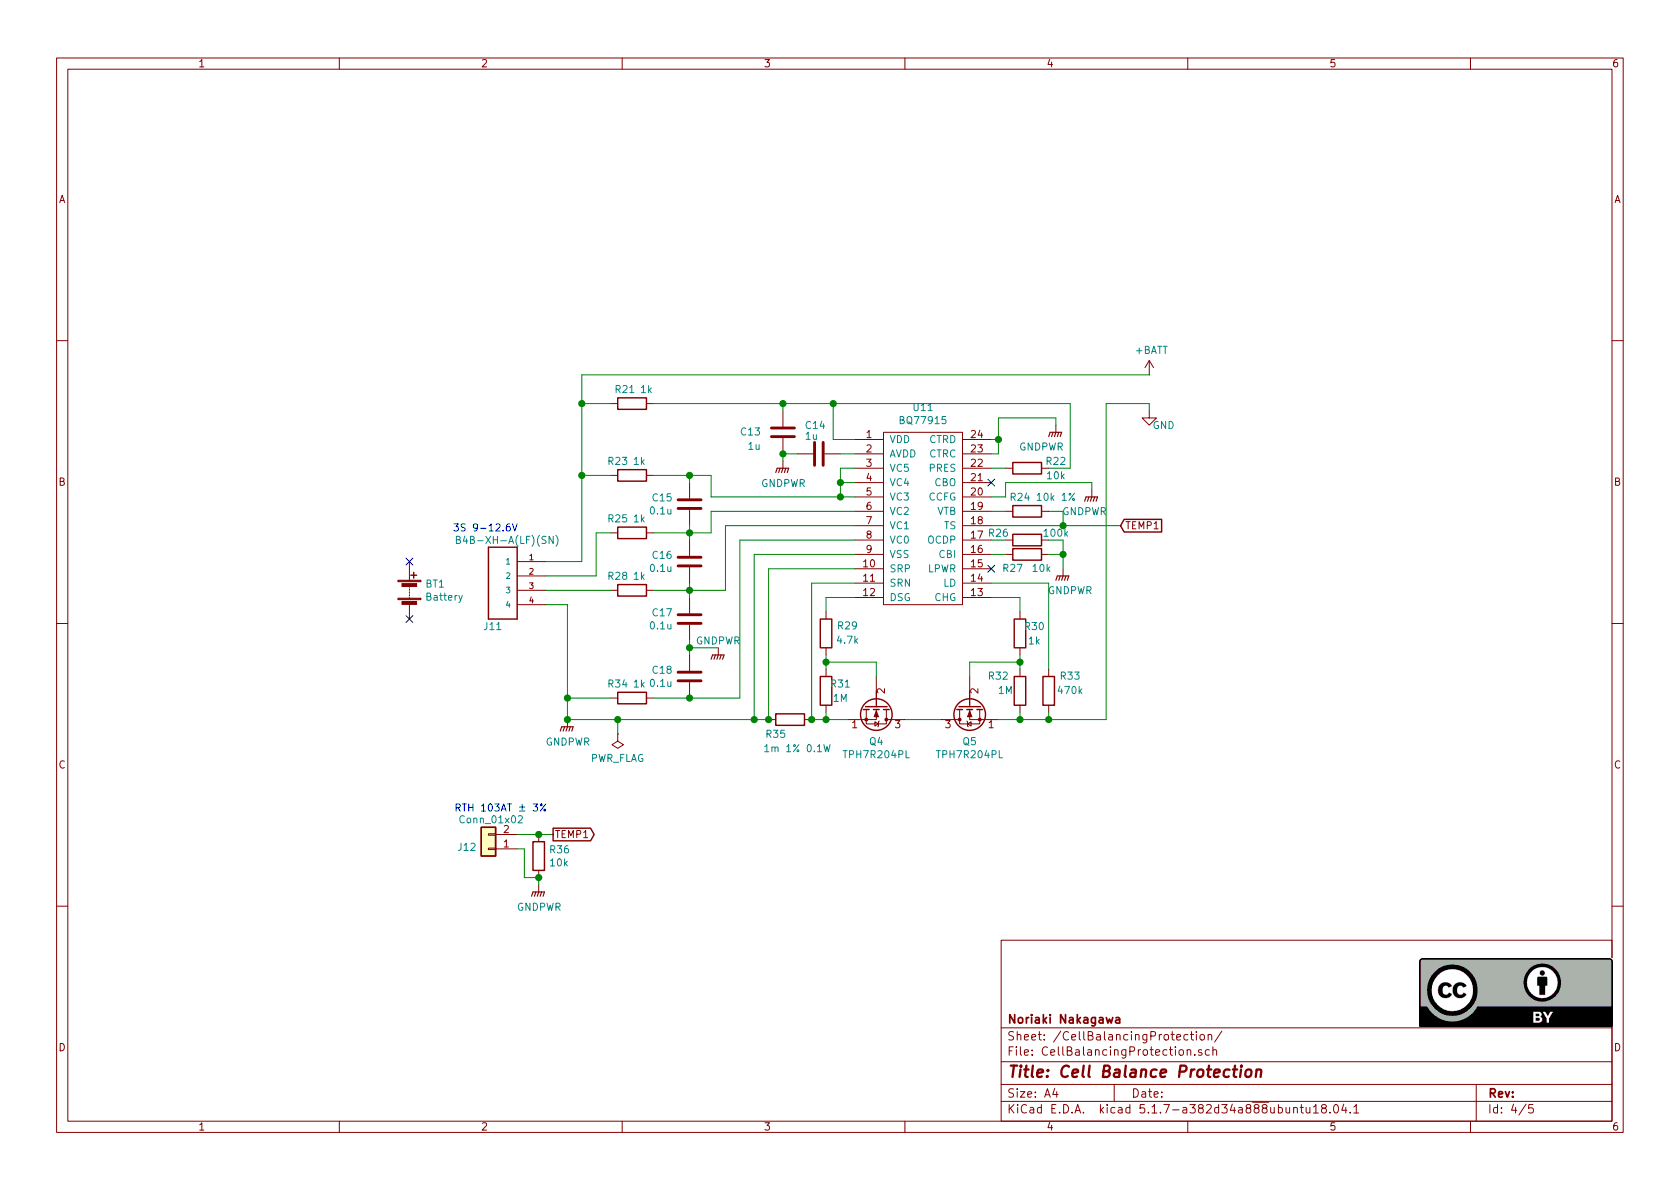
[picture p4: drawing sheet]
EESchema Schematic File Version 4
EELAYER 30 0
EELAYER END
$Descr A4 11693 8268
encoding utf-8
Sheet 4 5
Title "Cell Balance Protection"
Date ""
Rev ""
Comp "Noriaki Nakagawa"
Comment1 ""
Comment2 ""
Comment3 ""
Comment4 ""
$EndDescr
$Comp
L Device:R R21
U 1 1
P 4400 2800
F 0 "R21" V 4300 2750 50  0000 C CNN
F 1 "1k" V 4300 2900 50  0000 C CNN
F 2 "Resistors_SMD:R_0603" V 4330 2800 50  0001 C CNN
F 3 "~" H 4400 2800 50  0001 C CNN
F 4 "https://www.digikey.jp/product-detail/ja/te-connectivity-passive-product/CRGCQ0603F1K0/A129688CT-ND/8577520" H 4400 2800 50  0001 C CNN "order_URL"
F 5 "CRGCQ0603F1K0" H 4400 2800 50  0001 C CNN "型番"
	1    4400 2800
	0    1    1    0   
$EndComp
$Comp
L Device:R R23
U 1 1
P 4400 3300
F 0 "R23" V 4300 3200 50  0000 C CNN
F 1 "1k" V 4300 3350 50  0000 C CNN
F 2 "Resistors_SMD:R_0603" V 4330 3300 50  0001 C CNN
F 3 "~" H 4400 3300 50  0001 C CNN
F 4 "https://www.digikey.jp/product-detail/ja/te-connectivity-passive-product/CRGCQ0603F1K0/A129688CT-ND/8577520" H 4400 3300 50  0001 C CNN "order_URL"
F 5 "CRGCQ0603F1K0" H 4400 3300 50  0001 C CNN "型番"
	1    4400 3300
	0    1    1    0   
$EndComp
$Comp
L Device:R R25
U 1 1
P 4400 3700
F 0 "R25" V 4300 3600 50  0000 C CNN
F 1 "1k" V 4300 3750 50  0000 C CNN
F 2 "Resistors_SMD:R_0603" V 4330 3700 50  0001 C CNN
F 3 "~" H 4400 3700 50  0001 C CNN
F 4 "https://www.digikey.jp/product-detail/ja/te-connectivity-passive-product/CRGCQ0603F1K0/A129688CT-ND/8577520" H 4400 3700 50  0001 C CNN "order_URL"
F 5 "CRGCQ0603F1K0" H 4400 3700 50  0001 C CNN "型番"
	1    4400 3700
	0    1    1    0   
$EndComp
$Comp
L Device:R R28
U 1 1
P 4400 4100
F 0 "R28" V 4300 4000 50  0000 C CNN
F 1 "1k" V 4300 4150 50  0000 C CNN
F 2 "Resistors_SMD:R_0603" V 4330 4100 50  0001 C CNN
F 3 "~" H 4400 4100 50  0001 C CNN
F 4 "https://www.digikey.jp/product-detail/ja/te-connectivity-passive-product/CRGCQ0603F1K0/A129688CT-ND/8577520" H 4400 4100 50  0001 C CNN "order_URL"
F 5 "CRGCQ0603F1K0" H 4400 4100 50  0001 C CNN "型番"
	1    4400 4100
	0    1    1    0   
$EndComp
$Comp
L Device:R R34
U 1 1
P 4400 4850
F 0 "R34" V 4300 4750 50  0000 C CNN
F 1 "1k" V 4300 4900 50  0000 C CNN
F 2 "Resistors_SMD:R_0603" V 4330 4850 50  0001 C CNN
F 3 "~" H 4400 4850 50  0001 C CNN
F 4 "https://www.digikey.jp/product-detail/ja/te-connectivity-passive-product/CRGCQ0603F1K0/A129688CT-ND/8577520" H 4400 4850 50  0001 C CNN "order_URL"
F 5 "CRGCQ0603F1K0" H 4400 4850 50  0001 C CNN "型番"
	1    4400 4850
	0    1    1    0   
$EndComp
$Comp
L Device:R R29
U 1 1
P 5750 4400
F 0 "R29" H 5600 4350 50  0000 C CNN
F 1 "4.7k" H 5600 4450 50  0000 C CNN
F 2 "Resistors_SMD:R_0603" V 5680 4400 50  0001 C CNN
F 3 "~" H 5750 4400 50  0001 C CNN
F 4 "ERJ-3EKF4701V" H 5750 4400 50  0001 C CNN "型番"
F 5 "https://www.digikey.jp/product-detail/ja/panasonic-electronic-components/ERJ-3EKF4701V/P4-70KHCT-ND/1746782" H 5750 4400 50  0001 C CNN "order_URL"
	1    5750 4400
	-1   0    0    1   
$EndComp
$Comp
L Device:R R31
U 1 1
P 5750 4800
F 0 "R31" H 5850 4850 50  0000 C CNN
F 1 "1M" H 5850 4750 50  0000 C CNN
F 2 "Resistors_SMD:R_0603" V 5680 4800 50  0001 C CNN
F 3 "~" H 5750 4800 50  0001 C CNN
F 4 "https://www.digikey.jp/product-detail/ja/te-connectivity-passive-product/CRGCQ0603J1M0/A130109CT-ND/8577941" H 5750 4800 50  0001 C CNN "order_URL"
F 5 "CRGCQ0603J1M0" H 5750 4800 50  0001 C CNN "型番"
	1    5750 4800
	1    0    0    -1  
$EndComp
$Comp
L Device:R R35
U 1 1
P 5500 5000
F 0 "R35" V 5600 4900 50  0000 C CNN
F 1 "1m 1% 0.1W" V 5700 5050 50  0000 C CNN
F 2 "Resistors_SMD:R_1206" V 5430 5000 50  0001 C CNN
F 3 "~" H 5500 5000 50  0001 C CNN
F 4 "CSNL1206FT1L00" V 5800 5100 50  0001 C CNN "型番"
F 5 "https://www.digikey.jp/product-detail/ja/stackpole-electronics-inc/CSNL1206FT1L00/CSNL1206FT1L00CT-ND/1788120" H 5500 5000 50  0001 C CNN "order_URL"
	1    5500 5000
	0    1    1    0   
$EndComp
$Comp
L Device:C C13
U 1 1
P 5450 3000
F 0 "C13" H 5600 3000 50  0000 L CNN
F 1 "1u" H 5600 3100 50  0000 L CNN
F 2 "Capacitors_SMD:C_0603" H 5488 2850 50  0001 C CNN
F 3 "~" H 5450 3000 50  0001 C CNN
F 4 "CL10B105MO8NNWC" H 5450 3000 50  0001 C CNN "型番"
F 5 "https://www.digikey.jp/product-detail/ja/samsung-electro-mechanics/CL10B105MO8NNWC/1276-6524-1-ND/5961383" H 5450 3000 50  0001 C CNN "order_URL"
	1    5450 3000
	-1   0    0    1   
$EndComp
Wire Wire Line
	3950 4200 3800 4200
Wire Wire Line
	5750 4550 5750 4600
Wire Wire Line
	5750 4950 5750 5000
Connection ~ 5750 4600
Wire Wire Line
	5750 4600 5750 4650
Wire Wire Line
	5350 5000 5350 3950
Wire Wire Line
	5350 5000 5250 5000
Wire Wire Line
	5250 3850 5250 5000
Connection ~ 5250 5000
Wire Wire Line
	4800 4500 5000 4500
Wire Wire Line
	4250 4850 3950 4850
Wire Wire Line
	3950 4850 3950 5000
Wire Wire Line
	5150 4850 5150 3750
Wire Wire Line
	4550 3300 4800 3300
Wire Wire Line
	4800 3300 4800 3350
Wire Wire Line
	4550 3700 4800 3700
Wire Wire Line
	4800 3700 4800 3650
Wire Wire Line
	4800 3700 4800 3750
Connection ~ 4800 3700
Wire Wire Line
	4550 4100 4800 4100
Wire Wire Line
	4800 4100 4800 4050
Wire Wire Line
	4800 4100 4800 4150
Connection ~ 4800 4100
Wire Wire Line
	4800 4100 5050 4100
Wire Wire Line
	5050 4100 5050 3650
Wire Wire Line
	4800 3700 4950 3700
Wire Wire Line
	4950 3700 4950 3550
Wire Wire Line
	4800 3300 4950 3300
Wire Wire Line
	4950 3300 4950 3450
Wire Wire Line
	4950 3450 5850 3450
Connection ~ 4800 3300
Wire Wire Line
	5850 3250 5850 3350
Connection ~ 5850 3450
Connection ~ 5850 3350
Wire Wire Line
	5850 3350 5850 3450
Wire Wire Line
	5550 3150 5450 3150
Wire Wire Line
	5450 3150 5450 3200
Connection ~ 5450 3150
Wire Wire Line
	5450 2800 5450 2850
Connection ~ 5450 2800
Wire Wire Line
	3800 4100 4250 4100
Wire Wire Line
	4250 3700 4150 3700
Wire Wire Line
	4150 3700 4150 4000
Wire Wire Line
	3800 4000 4150 4000
Wire Wire Line
	4250 3300 4050 3300
Wire Wire Line
	4050 3300 4050 3900
Wire Wire Line
	6900 3150 6950 3150
Wire Wire Line
	6950 3150 6950 3050
Wire Wire Line
	6950 3050 6900 3050
Wire Wire Line
	6950 3050 6950 2900
Wire Wire Line
	6950 2900 7350 2900
Wire Wire Line
	7350 2900 7350 2950
Connection ~ 6950 3050
$Comp
L power:PWR_FLAG #FLG0113
U 1 1
P 4300 5100
F 0 "#FLG0113" H 4300 5175 50  0001 C CNN
F 1 "PWR_FLAG" H 4300 5273 50  0000 C CNN
F 2 "" H 4300 5100 50  0001 C CNN
F 3 "~" H 4300 5100 50  0001 C CNN
	1    4300 5100
	-1   0    0    1   
$EndComp
Wire Wire Line
	3800 3900 4050 3900
Wire Wire Line
	4050 3300 4050 2800
Connection ~ 4050 3300
Connection ~ 4050 2800
Wire Wire Line
	4050 2800 4250 2800
Wire Wire Line
	4050 2600 4050 2800
NoConn ~ 6900 3350
NoConn ~ 6900 3950
$Comp
L B4B-XH-A_LF__SN_:B4B-XH-A(LF)(SN) J11
U 1 1
P 3500 4100
F 0 "J11" H 3500 3850 50  0000 R CNN
F 1 "B4B-XH-A(LF)(SN)" H 3900 4450 50  0000 R CNN
F 2 "Connectors_JST:JST_XH_B04B-XH-A_04x2.50mm_Straight" H 2450 3925 50  0001 L BNN
F 3 "" H 2475 4025 50  0001 L BNN
F 4 "Manufacturer Recommendation" H 2200 4125 50  0001 L BNN "フィールド4"
F 5 "NA" H 3250 4200 50  0001 L BNN "フィールド5"
F 6 "B4B-XH-A(LF)(SN)" H 3500 4100 50  0001 C CNN "型番"
F 7 "https://akizukidenshi.com/catalog/g/gC-12249/" H 3500 4100 50  0001 C CNN "order_URL"
	1    3500 4100
	1    0    0    -1  
$EndComp
Wire Wire Line
	4300 5100 4300 5000
Wire Wire Line
	3950 5000 4300 5000
Connection ~ 4300 5000
Wire Wire Line
	4300 5000 5250 5000
Connection ~ 5750 5000
Wire Wire Line
	5750 4150 5750 4250
Connection ~ 5350 5000
Wire Wire Line
	5650 5000 5750 5000
Wire Wire Line
	5650 4050 5650 5000
Connection ~ 5650 5000
$Comp
L power:GND #PWR0123
U 1 1
P 8000 2850
F 0 "#PWR0123" H 8000 2600 50  0001 C CNN
F 1 "GND" H 8100 2750 50  0000 C CNN
F 2 "" H 8000 2850 50  0001 C CNN
F 3 "" H 8000 2850 50  0001 C CNN
	1    8000 2850
	1    0    0    -1  
$EndComp
$Comp
L power:GNDPWR #PWR0126
U 1 1
P 5000 4500
F 0 "#PWR0126" H 5000 4300 50  0001 C CNN
F 1 "GNDPWR" H 5000 4550 50  0000 C CNN
F 2 "" H 5000 4450 50  0001 C CNN
F 3 "" H 5000 4450 50  0001 C CNN
	1    5000 4500
	1    0    0    -1  
$EndComp
$Comp
L power:GNDPWR #PWR0127
U 1 1
P 5450 3200
F 0 "#PWR0127" H 5450 3000 50  0001 C CNN
F 1 "GNDPWR" H 5454 3046 50  0000 C CNN
F 2 "" H 5450 3150 50  0001 C CNN
F 3 "" H 5450 3150 50  0001 C CNN
	1    5450 3200
	1    0    0    -1  
$EndComp
$Comp
L power:GNDPWR #PWR0128
U 1 1
P 7350 2950
F 0 "#PWR0128" H 7350 2750 50  0001 C CNN
F 1 "GNDPWR" H 7250 2800 50  0000 C CNN
F 2 "" H 7350 2900 50  0001 C CNN
F 3 "" H 7350 2900 50  0001 C CNN
	1    7350 2950
	1    0    0    -1  
$EndComp
Wire Wire Line
	4050 2600 8000 2600
Wire Wire Line
	7700 2800 8000 2800
$Comp
L power:+BATT #PWR0129
U 1 1
P 8000 2600
F 0 "#PWR0129" H 8000 2450 50  0001 C CNN
F 1 "+BATT" H 8015 2773 50  0000 C CNN
F 2 "" H 8000 2600 50  0001 C CNN
F 3 "" H 8000 2600 50  0001 C CNN
	1    8000 2600
	1    0    0    -1  
$EndComp
Wire Wire Line
	5950 4150 5750 4150
Wire Wire Line
	5650 4050 5950 4050
Wire Wire Line
	5350 3950 5950 3950
Wire Wire Line
	5950 3850 5250 3850
Wire Wire Line
	5150 3750 5950 3750
Wire Wire Line
	5050 3650 5950 3650
Wire Wire Line
	4950 3550 5950 3550
Wire Wire Line
	5850 3450 5950 3450
Wire Wire Line
	5850 3350 5950 3350
Wire Wire Line
	5950 3250 5850 3250
Wire Wire Line
	5950 3150 5850 3150
Wire Wire Line
	5450 2800 4550 2800
Connection ~ 5800 2800
Wire Wire Line
	7450 2800 5800 2800
Wire Wire Line
	5800 2800 5800 3050
Wire Wire Line
	5800 2800 5450 2800
Wire Wire Line
	5950 3050 5800 3050
$Comp
L BQ77915:BQ77915 U11
U 1 1
P 6400 2950
F 0 "U11" H 6425 3075 50  0000 C CNN
F 1 "BQ77915" H 6425 2984 50  0000 C CNN
F 2 "Housings_SSOP:TSSOP-24_4.4x7.8mm_Pitch0.65mm" H 6400 2900 50  0001 C CNN
F 3 "" H 6400 2900 50  0001 C CNN
F 4 "BQ77915" H 6400 2950 50  0001 C CNN "型番"
F 5 "https://www.digikey.jp/product-detail/ja/texas-instruments/BQ7791504PW/296-BQ7791504PW-ND/10434507" H 6400 2950 50  0001 C CNN "order_URL"
	1    6400 2950
	1    0    0    -1  
$EndComp
$Comp
L power:GNDPWR #PWR0130
U 1 1
P 7400 3950
F 0 "#PWR0130" H 7400 3750 50  0001 C CNN
F 1 "GNDPWR" H 7450 3800 50  0000 C CNN
F 2 "" H 7400 3900 50  0001 C CNN
F 3 "" H 7400 3900 50  0001 C CNN
	1    7400 3950
	1    0    0    -1  
$EndComp
$Comp
L power:GNDPWR #PWR0131
U 1 1
P 7600 3400
F 0 "#PWR0131" H 7600 3200 50  0001 C CNN
F 1 "GNDPWR" H 7550 3250 50  0000 C CNN
F 2 "" H 7600 3350 50  0001 C CNN
F 3 "" H 7600 3350 50  0001 C CNN
	1    7600 3400
	1    0    0    -1  
$EndComp
Connection ~ 7100 5000
Connection ~ 7300 5000
Wire Wire Line
	7300 5000 7100 5000
Wire Wire Line
	7100 4150 7100 4250
Wire Wire Line
	6900 4150 7100 4150
Wire Wire Line
	7000 3350 7600 3350
Wire Wire Line
	6900 3450 7000 3450
Wire Wire Line
	7400 3850 7400 3950
Connection ~ 7400 3850
Wire Wire Line
	7400 3750 7400 3850
Wire Wire Line
	7300 3850 7400 3850
Wire Wire Line
	6900 3850 7000 3850
$Comp
L Device:R R27
U 1 1
P 7150 3850
F 0 "R27" V 7050 3950 50  0000 C CNN
F 1 "10k" V 7050 3750 50  0000 C CNN
F 2 "Resistors_SMD:R_0603" V 7080 3850 50  0001 C CNN
F 3 "~" H 7150 3850 50  0001 C CNN
F 4 "https://www.digikey.jp/product-detail/ja/te-connectivity-passive-product/CRG0603F10K-10/A121523CT-ND/5246510" H 7150 3850 50  0001 C CNN "order_URL"
F 5 "CRG0603F10K/10" H 7150 3850 50  0001 C CNN "型番"
	1    7150 3850
	0    -1   -1   0   
$EndComp
Wire Wire Line
	7700 2800 7700 5000
Wire Wire Line
	7300 4950 7300 5000
Wire Wire Line
	7300 4050 7300 4650
Wire Wire Line
	6900 4050 7300 4050
$Comp
L Device:R R33
U 1 1
P 7300 4800
F 0 "R33" H 7150 4700 50  0000 C CNN
F 1 "470k" H 7150 4800 50  0000 C CNN
F 2 "Resistors_SMD:R_0603" V 7230 4800 50  0001 C CNN
F 3 "~" H 7300 4800 50  0001 C CNN
F 4 "ERJ-3EKF4703V" H 7300 4800 50  0001 C CNN "型番"
F 5 "https://www.digikey.jp/product-detail/ja/panasonic-electronic-components/ERJ-3EKF4703V/P470KHCT-ND/1746784" H 7300 4800 50  0001 C CNN "order_URL"
	1    7300 4800
	-1   0    0    1   
$EndComp
Wire Wire Line
	7600 3350 7600 3400
Wire Wire Line
	7000 3450 7000 3350
Wire Wire Line
	7400 3550 7400 3650
Wire Wire Line
	7300 3550 7400 3550
Wire Wire Line
	6900 3650 7400 3650
Wire Wire Line
	7300 3750 7400 3750
Wire Wire Line
	7700 5000 7300 5000
Wire Wire Line
	7450 3250 7450 2800
Wire Wire Line
	7300 3250 7450 3250
Wire Wire Line
	6900 3750 7000 3750
Wire Wire Line
	6900 3550 7000 3550
Wire Wire Line
	6900 3250 7000 3250
Wire Wire Line
	7100 4600 7100 4650
Connection ~ 7100 4600
Wire Wire Line
	7100 5000 7100 4950
Wire Wire Line
	7100 4550 7100 4600
$Comp
L Device:R R32
U 1 1
P 7100 4800
F 0 "R32" H 7250 4700 50  0000 C CNN
F 1 "1M" H 7200 4800 50  0000 C CNN
F 2 "Resistors_SMD:R_0603" V 7030 4800 50  0001 C CNN
F 3 "~" H 7100 4800 50  0001 C CNN
F 4 "https://www.digikey.jp/product-detail/ja/te-connectivity-passive-product/CRGCQ0603J1M0/A130109CT-ND/8577941" H 7100 4800 50  0001 C CNN "order_URL"
F 5 "CRGCQ0603J1M0" H 7100 4800 50  0001 C CNN "型番"
	1    7100 4800
	-1   0    0    1   
$EndComp
$Comp
L Device:R R26
U 1 1
P 7150 3750
F 0 "R26" V 7100 3550 50  0000 C CNN
F 1 "100k" V 7100 3950 50  0000 C CNN
F 2 "Resistors_SMD:R_0603" V 7080 3750 50  0001 C CNN
F 3 "~" H 7150 3750 50  0001 C CNN
F 4 "https://www.digikey.jp/product-detail/ja/te-connectivity-passive-product/CRGCQ0603F100K/A129712CT-ND/8577544" H 7150 3750 50  0001 C CNN "order_URL"
F 5 "CRGCQ0603F100K" H 7150 3750 50  0001 C CNN "型番"
	1    7150 3750
	0    1    1    0   
$EndComp
$Comp
L Device:R R24
U 1 1
P 7150 3550
F 0 "R24" V 7050 3500 50  0000 C CNN
F 1 "10k 1%" V 7050 3750 50  0000 C CNN
F 2 "Resistors_SMD:R_0603" V 7080 3550 50  0001 C CNN
F 3 "~" H 7150 3550 50  0001 C CNN
F 4 "https://www.digikey.jp/product-detail/ja/te-connectivity-passive-product/CRG0603F10K-10/A121523CT-ND/5246510" H 7150 3550 50  0001 C CNN "order_URL"
F 5 "CRG0603F10K/10" H 7150 3550 50  0001 C CNN "型番"
	1    7150 3550
	0    1    1    0   
$EndComp
$Comp
L Device:R R22
U 1 1
P 7150 3250
F 0 "R22" V 7100 3450 50  0000 C CNN
F 1 "10k" V 7200 3450 50  0000 C CNN
F 2 "Resistors_SMD:R_0603" V 7080 3250 50  0001 C CNN
F 3 "~" H 7150 3250 50  0001 C CNN
F 4 "https://www.digikey.jp/product-detail/ja/te-connectivity-passive-product/CRG0603F10K-10/A121523CT-ND/5246510" H 7150 3250 50  0001 C CNN "order_URL"
F 5 "CRG0603F10K/10" H 7150 3250 50  0001 C CNN "型番"
	1    7150 3250
	0    1    1    0   
$EndComp
$Comp
L Device:R R30
U 1 1
P 7100 4400
F 0 "R30" H 7200 4450 50  0000 C CNN
F 1 "1k" H 7200 4350 50  0000 C CNN
F 2 "Resistors_SMD:R_0603" V 7030 4400 50  0001 C CNN
F 3 "~" H 7100 4400 50  0001 C CNN
F 4 "https://www.digikey.jp/product-detail/ja/te-connectivity-passive-product/CRGCQ0603F1K0/A129688CT-ND/8577520" H 7100 4400 50  0001 C CNN "order_URL"
F 5 "CRGCQ0603F1K0" H 7100 4400 50  0001 C CNN "型番"
	1    7100 4400
	1    0    0    -1  
$EndComp
Wire Wire Line
	8000 2800 8000 2850
Text GLabel 7800 3650 2    50   Input ~ 0
TEMP1
Wire Wire Line
	7400 3650 7800 3650
Connection ~ 7400 3650
Text Notes 3150 3700 0    50   ~ 0
3S 9-12.6V
Connection ~ 3950 5000
$Comp
L power:GNDPWR #PWR0132
U 1 1
P 3950 5000
F 0 "#PWR0132" H 3950 4800 50  0001 C CNN
F 1 "GNDPWR" H 3954 4846 50  0000 C CNN
F 2 "" H 3950 4950 50  0001 C CNN
F 3 "" H 3950 4950 50  0001 C CNN
	1    3950 5000
	1    0    0    -1  
$EndComp
Connection ~ 3950 4850
Wire Wire Line
	3950 4200 3950 4850
$Comp
L Device:Q_NMOS_SGD Q4
U 1 1
P 6100 4900
F 0 "Q4" V 6351 4900 50  0000 C CNN
F 1 "TPH7R204PL" V 6442 4900 50  0000 C CNN
F 2 "JetsonXavierNX_UPS:8-PowerVDFN" H 6300 5000 50  0001 C CNN
F 3 "~" H 6100 4900 50  0001 C CNN
F 4 "TPH7R204PL" H 6100 4900 50  0001 C CNN "型番"
F 5 "https://www.digikey.jp/product-detail/ja/toshiba-semiconductor-and-storage/TPH7R204PL-LQ/TPH7R204PLLQCT-ND/6570933" H 6100 4900 50  0001 C CNN "order_URL"
	1    6100 4900
	0    1    1    0   
$EndComp
Wire Wire Line
	6300 5000 6550 5000
Wire Wire Line
	6750 4600 6750 4700
Wire Wire Line
	6750 4600 7100 4600
Wire Wire Line
	6100 4700 6100 4600
Wire Wire Line
	5750 4600 6100 4600
Wire Wire Line
	5750 5000 5900 5000
Wire Wire Line
	6950 5000 7100 5000
$Comp
L Device:Q_NMOS_SGD Q5
U 1 1
P 6750 4900
F 0 "Q5" V 7001 4900 50  0000 C CNN
F 1 "TPH7R204PL" V 7092 4900 50  0000 C CNN
F 2 "JetsonXavierNX_UPS:8-PowerVDFN" H 6950 5000 50  0001 C CNN
F 3 "~" H 6750 4900 50  0001 C CNN
F 4 "TPH7R204PL" H 6750 4900 50  0001 C CNN "型番"
F 5 "https://www.digikey.jp/product-detail/ja/toshiba-semiconductor-and-storage/TPH7R204PL-LQ/TPH7R204PLLQCT-ND/6570933" H 6750 4900 50  0001 C CNN "order_URL"
	1    6750 4900
	0    -1   1    0   
$EndComp
Connection ~ 3750 6100
Wire Wire Line
	3750 6150 3750 6100
Wire Wire Line
	3650 5900 3650 6100
Wire Wire Line
	3650 6100 3750 6100
Wire Wire Line
	3750 5800 3850 5800
Connection ~ 3750 5800
Wire Wire Line
	3600 5800 3750 5800
$Comp
L Device:R R?
U 1 1
P 3750 5950
AR Path="/5F9F3817" Ref="R?"  Part="1" 
AR Path="/5F9657E0/5F9F3817" Ref="R36"  Part="1" 
F 0 "R36" H 3820 5996 50  0000 L CNN
F 1 "10k" H 3820 5905 50  0000 L CNN
F 2 "Resistors_SMD:R_0603" V 3680 5950 50  0001 C CNN
F 3 "~" H 3750 5950 50  0001 C CNN
F 4 "https://www.digikey.jp/product-detail/ja/te-connectivity-passive-product/CRG0603F10K-10/A121523CT-ND/5246510" H 3750 5950 50  0001 C CNN "order_URL"
F 5 "CRG0603F10K/10" H 3750 5950 50  0001 C CNN "型番"
	1    3750 5950
	1    0    0    -1  
$EndComp
$Comp
L power:GNDPWR #PWR?
U 1 1
P 3750 6150
AR Path="/5F9F381D" Ref="#PWR?"  Part="1" 
AR Path="/5F9657E0/5F9F381D" Ref="#PWR0133"  Part="1" 
F 0 "#PWR0133" H 3750 5950 50  0001 C CNN
F 1 "GNDPWR" H 3754 5996 50  0000 C CNN
F 2 "" H 3750 6100 50  0001 C CNN
F 3 "" H 3750 6100 50  0001 C CNN
	1    3750 6150
	1    0    0    -1  
$EndComp
Wire Wire Line
	3650 5900 3600 5900
Text GLabel 3850 5800 2    50   Output ~ 0
TEMP1
$Comp
L Connector_Generic:Conn_01x02 J?
U 1 1
P 3400 5900
AR Path="/5F9F3825" Ref="J?"  Part="1" 
AR Path="/5F9657E0/5F9F3825" Ref="J12"  Part="1" 
F 0 "J12" H 3480 5892 50  0000 L CNN
F 1 "Conn_01x02" H 3150 5700 50  0000 L CNN
F 2 "Pin_Headers:Pin_Header_Straight_1x02_Pitch2.00mm" H 3400 5900 50  0001 C CNN
F 3 "~" H 3400 5900 50  0001 C CNN
F 4 "https://akizukidenshi.com/catalog/g/gP-10161/" H 3400 5900 50  0001 C CNN "order_URL"
F 5 "103JT-050" H 3400 5900 50  0001 C CNN "型番"
	1    3400 5900
	-1   0    0    1   
$EndComp
Text Notes 3850 5650 2    50   ~ 0
RTH 103AT ± 3% 
$Comp
L Device:C C?
U 1 1
P 4800 3500
AR Path="/5FFB5846" Ref="C?"  Part="1" 
AR Path="/601FBA46/5FFB5846" Ref="C?"  Part="1" 
AR Path="/5F9657E0/5FFB5846" Ref="C15"  Part="1" 
F 0 "C15" H 4915 3546 50  0000 L CNN
F 1 "0.1u" H 4915 3455 50  0000 L CNN
F 2 "Capacitors_SMD:C_0603" H 4838 3350 50  0001 C CNN
F 3 "~" H 4800 3500 50  0001 C CNN
F 4 "C0603C104M4RACTU" H 4800 3500 50  0001 C CNN "型番"
F 5 "https://www.digikey.jp/product-detail/ja/kemet/C0603C104M4RACTU/399-1099-1-ND/411374" H 4800 3500 50  0001 C CNN "order_URL"
	1    4800 3500
	-1   0    0    -1  
$EndComp
$Comp
L Device:C C?
U 1 1
P 4800 3900
AR Path="/5FFC5260" Ref="C?"  Part="1" 
AR Path="/601FBA46/5FFC5260" Ref="C?"  Part="1" 
AR Path="/5F9657E0/5FFC5260" Ref="C16"  Part="1" 
F 0 "C16" H 4915 3946 50  0000 L CNN
F 1 "0.1u" H 4915 3855 50  0000 L CNN
F 2 "Capacitors_SMD:C_0603" H 4838 3750 50  0001 C CNN
F 3 "~" H 4800 3900 50  0001 C CNN
F 4 "C0603C104M4RACTU" H 4800 3900 50  0001 C CNN "型番"
F 5 "https://www.digikey.jp/product-detail/ja/kemet/C0603C104M4RACTU/399-1099-1-ND/411374" H 4800 3900 50  0001 C CNN "order_URL"
	1    4800 3900
	-1   0    0    -1  
$EndComp
$Comp
L Device:C C?
U 1 1
P 4800 4300
AR Path="/5FFCD332" Ref="C?"  Part="1" 
AR Path="/601FBA46/5FFCD332" Ref="C?"  Part="1" 
AR Path="/5F9657E0/5FFCD332" Ref="C17"  Part="1" 
F 0 "C17" H 4915 4346 50  0000 L CNN
F 1 "0.1u" H 4915 4255 50  0000 L CNN
F 2 "Capacitors_SMD:C_0603" H 4838 4150 50  0001 C CNN
F 3 "~" H 4800 4300 50  0001 C CNN
F 4 "C0603C104M4RACTU" H 4800 4300 50  0001 C CNN "型番"
F 5 "https://www.digikey.jp/product-detail/ja/kemet/C0603C104M4RACTU/399-1099-1-ND/411374" H 4800 4300 50  0001 C CNN "order_URL"
	1    4800 4300
	-1   0    0    -1  
$EndComp
Wire Wire Line
	4550 4850 4800 4850
$Comp
L Device:C C?
U 1 1
P 4800 4700
AR Path="/5FFD5082" Ref="C?"  Part="1" 
AR Path="/601FBA46/5FFD5082" Ref="C?"  Part="1" 
AR Path="/5F9657E0/5FFD5082" Ref="C18"  Part="1" 
F 0 "C18" H 4915 4746 50  0000 L CNN
F 1 "0.1u" H 4915 4655 50  0000 L CNN
F 2 "Capacitors_SMD:C_0603" H 4838 4550 50  0001 C CNN
F 3 "~" H 4800 4700 50  0001 C CNN
F 4 "C0603C104M4RACTU" H 4800 4700 50  0001 C CNN "型番"
F 5 "https://www.digikey.jp/product-detail/ja/kemet/C0603C104M4RACTU/399-1099-1-ND/411374" H 4800 4700 50  0001 C CNN "order_URL"
	1    4800 4700
	-1   0    0    -1  
$EndComp
Wire Wire Line
	4800 4450 4800 4500
Connection ~ 4800 4500
Wire Wire Line
	4800 4500 4800 4550
Connection ~ 4800 4850
Wire Wire Line
	4800 4850 5150 4850
$Comp
L Device:C C14
U 1 1
P 5700 3150
F 0 "C14" V 5500 3050 50  0000 L CNN
F 1 "1u" V 5575 3050 50  0000 L CNN
F 2 "Capacitors_SMD:C_0603" H 5738 3000 50  0001 C CNN
F 3 "~" H 5700 3150 50  0001 C CNN
F 4 "CL10B105MO8NNWC" H 5700 3150 50  0001 C CNN "型番"
F 5 "https://www.digikey.jp/product-detail/ja/samsung-electro-mechanics/CL10B105MO8NNWC/1276-6524-1-ND/5961383" H 5700 3150 50  0001 C CNN "order_URL"
	1    5700 3150
	0    1    1    0   
$EndComp
$Comp
L Device:Battery BT1
U 1 1
P 2850 4100
F 0 "BT1" H 2958 4146 50  0000 L CNN
F 1 "Battery" H 2958 4055 50  0000 L CNN
F 2 "JetsonXavierNX_UPS:LiPo3S1000mAh" V 2850 4160 50  0001 C CNN
F 3 "~" V 2850 4160 50  0001 C CNN
F 4 "https://www.amazon.co.jp/%E3%83%9B%E3%83%93%E3%83%BC%E3%82%AD%E3%83%B3%E3%82%B0-%E3%80%903%E3%82%BB%E3%83%AB%E3%83%AA%E3%83%9D%E3%83%91%E3%83%83%E3%82%AF%E3%80%91Turnigy-1000mAh-3%E3%82%BB%E3%83%AB-11-1V-20-30C/dp/B0767Q2FSX/ref=sr_1_1?__mk_ja_JP=%E3%82%AB%E3%82%BF%E3%82%AB%E3%83%8A&dchild=1&keywords=B0767Q2FSX&qid=1606632387&sr=8-1" H 2850 4100 50  0001 C CNN "order_URL"
F 5 "T1000.3S.30" H 2850 4100 50  0001 C CNN "型番"
	1    2850 4100
	1    0    0    -1  
$EndComp
NoConn ~ 2850 3900
NoConn ~ 2850 4300
$EndSCHEMATC
